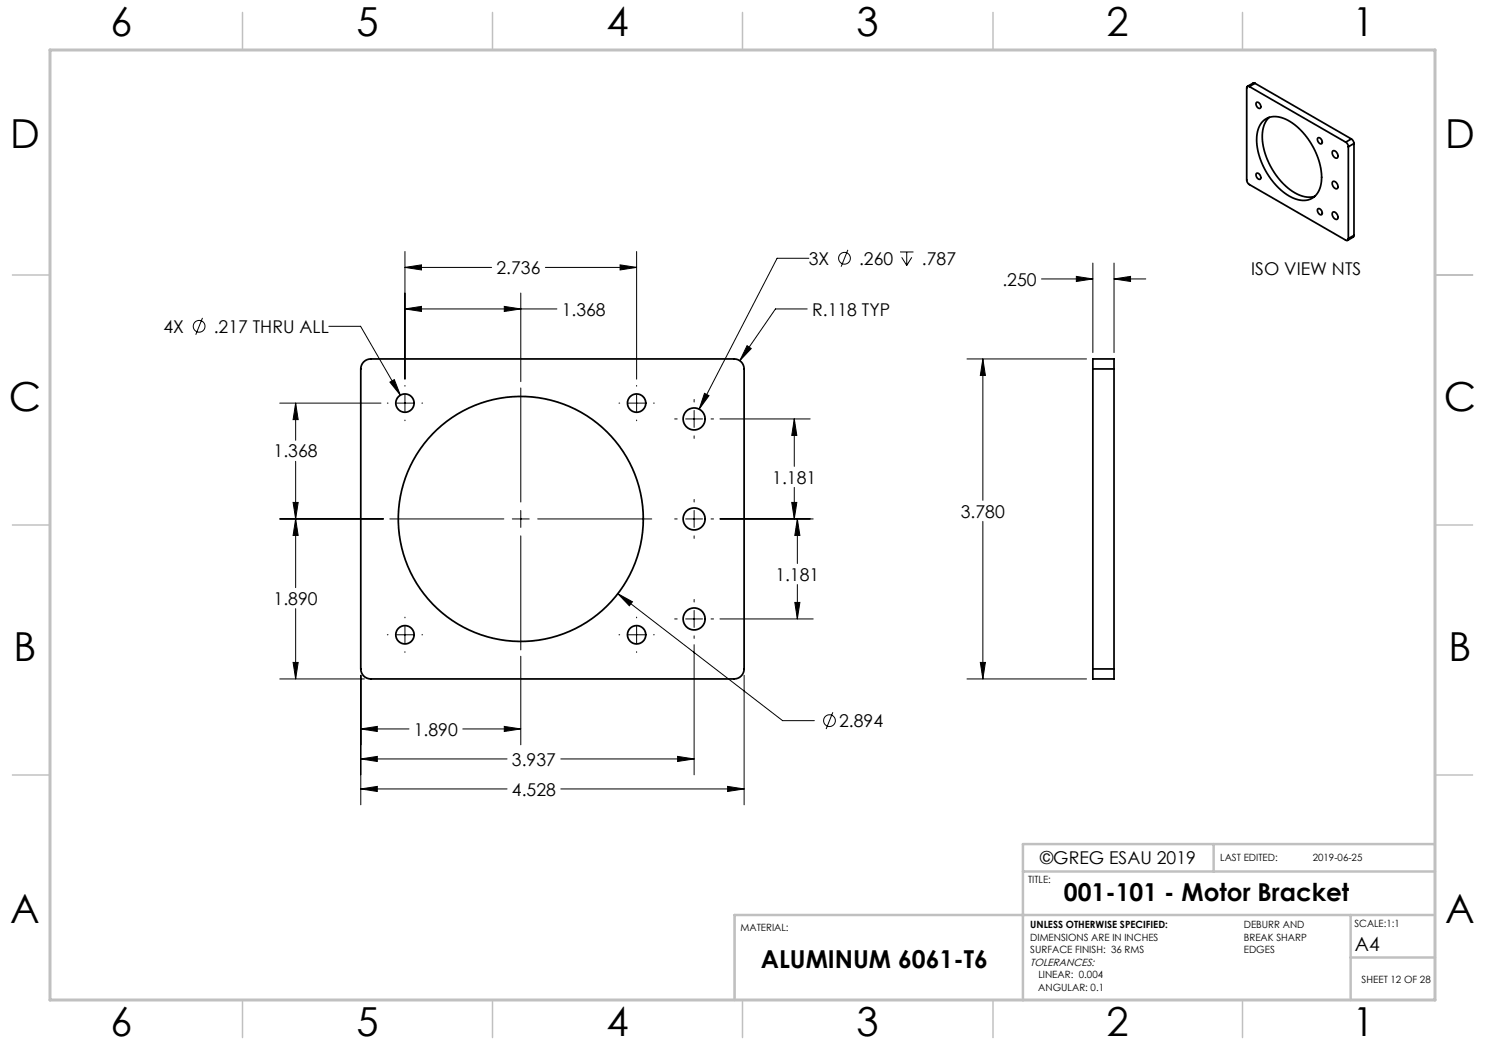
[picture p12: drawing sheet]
<svg xmlns="http://www.w3.org/2000/svg" width="297mm" height="210mm" viewBox="0 0 297 210" stroke-linecap="round" stroke-linejoin="round" font-family="sans-serif">
<g fill="none" stroke="#000" stroke-width=".2">
<path d="M81 53.5l3.3-.5v1zM81 50.3v25.5M81 53.5h17.3M104.2 58.6v17.7M109.1 53.5h18.2M124 53l3.3 .5-3.3 .5zM127.3 50.3v25.5M161.8 51.7h-6.4l-15.6 30.1M169.6 50l-1.4 3.3M180 50.4h2.7M180.3 51.5l1 1.6M181.3 50.4v2.7"/>
<path d="M182.4 51.5l-1.1 1.6M208.3 55.8h10.3M215.3 55.3l3.3 .5-3.3 .5zM218.6 52.6v17.9M222.8 55.8l3.3-.5v1zM222.8 52.6v17.9M222.8 55.8h6.4M40.5 63.6l-1.3 3.3M65.8 65.3h6.3l8 13.7M78 76.4l.9-.5 1.2 3.1zM81 61.8l3.3-.5v1zM81 61.8h30.4"/>
<path d="M81 77.1v.1M81 78.9v3.4M100.9 61.3l3.3 .5-3.3 .5zM104.2 77.6v22.8M127.3 77.1v.1M127.3 78.9v3.4M138.8 79.9v.5M140.9 78.7l.9 .4-2 2.7zM149.4 69.1l.9 .6-2.3 2.4zM161.4 61.8h-6.3l-7.1 10.3M193.4 71.8h23.9M196.6 71.8l.5 3.3h-1z"/>
<path d="M196.6 71.8v28.3M56 80.6h20.2M59.1 80.6l.5 3.3h-1zM59.1 80.6v7.5M59.1 92.3v25.2M77.5 80.6h.1M79.3 80.6h3.4M81 84v.1M84.4 80.6h.1M123.8 80.6h.1M125.6 80.6h3.4M127.3 84v.1"/>
<path d="M130.7 80.6h.2M134.9 83.8h.5M137.1 83.8h3.4M138.8 82.1v3.4M138.8 87.2v.5M138.8 99.9v.5M142.2 83.8h.5M144 83.8h18M158.9 83.8l.5 3.3h-1.1zM158.9 83.8v9.5M158.9 97.5v6.3M56 103.8h20.7"/>
<path d="M58.6 100.5h1l-.5 3.3zM59.1 103.8l.5 3.3h-1zM78 103.8h22.8M102.5 103.8h3.4M104.2 102.1v3.4M104.2 107.2v22.8M107.5 103.8h22.9M123.6 118.7l2.9 1.7-.6 .8zM123.6 118.7l32.9 25.4h6.4M134.9 103.8h.5M137.1 103.8h3.4M138.8 102.1v3.4"/>
<path d="M138.8 107.2v.5M138.8 119.9v.5M142.2 103.8h.5M144 103.8h18.6M158.3 100.5h1.1l-.5 3.3zM159.5 103.8l.5 3.3h-1zM159.5 103.8v8.9M159.5 116.9v6.9M196.6 104.3v31.5M56 135.8h16.9M58.6 132.5h1l-.5 3.3zM59.1 121.7v14.1"/>
<path d="M72.2 135.1v25.9M77.5 127h.1M79.3 127h3.4M81 123.4v.2M81 125.3v3.3M81 130.3v.2M84.4 127h.1M104.2 131.3v17.7M123.8 127h.1M125.6 127h3.4M127.3 123.4v.2M127.3 125.3v3.3"/>
<path d="M127.3 130.3v.2M130.7 127h.2M134.9 123.8h.5M137.1 123.8h3.4M138.8 129v26M138.8 122.1v3.4M138.8 127.2v.5M142.2 123.8h.5M144 123.8h18.6M148.8 135.1v25.9M159 120.5h1l-.5 3.3zM193.4 135.8h23.9"/>
<path d="M196.1 132.5h1l-.5 3.3zM72.2 157.8l3.3-.5v1zM72.2 145.8l3.3-.5v1zM72.2 151.8l3.3-.5v1zM72.2 157.8h29.2M72.2 145.8h9.6M72.2 151.8h29.2M92.5 145.8h11.7M100.9 145.3l3.3 .5-3.3 .5zM112.2 157.8h36.6M112.2 151.8h26.6M135.5 151.3l3.3 .5-3.3 .5z"/>
<path d="M145.5 157.3l3.3 .5-3.3 .5zM166.6 142.4l-1.4 3.4"/>
<circle cx="168.9" cy="51.7" r="1.18"/>
<circle cx="39.8" cy="65.3" r="1.18"/>
<circle cx="165.9" cy="144.1" r="1.18"/>
</g>
<path d="M287 55h7.5M287 144.8v55.2h-187.2" fill="none" stroke="#c0c0c0" stroke-width=".35"/>
<path d="M204.6 174.3h82.4M242.7 168.8v5.5M287 168.8h-82.4v31.3M270.1 183v17M270.1 191.5h16.9M287 183h-140.1v17" fill="none" stroke="#c0c0c0" stroke-width=".5"/>
<g fill="none" stroke="#c0c0c0" stroke-width=".3">
<path d="M48.5 2.5v7.5M98.5 2.5v7.5M148.5 2.5v7.5M198.6 2.5v7.5M248.5 2.5v7.5M2.5 55h7.5M287 55h7.5M2.5 105h7.5M287 105h7.5M2.5 155h7.5M287 155h7.5M48.5 200v7.5"/>
<path d="M98.5 200v7.5M148.5 200v7.5M198.6 200v7.5M248.5 200v7.5"/>
</g>
<path d="M10 10h277v190h-277z" fill="none" stroke="#c0c0c0" stroke-width=".6"/>
<path d="M123.6 118.7l2.3 2.5 .6-.8zM72.2 157.8l3.3-.5v1zM145.5 157.3l3.3 .5-3.3 .5zM78 76.4l2.1 2.6-1.2-3.1zM140.9 78.7l-1.1 3.1 2-2.7zM59.1 80.6l.5 3.3h-1zM58.6 100.5h1l-.5 3.3zM81 61.8l3.3-.5v1zM100.9 61.3l3.3 .5-3.3 .5zM124 53l3.3 .5-3.3 .5zM81 53.5l3.3-.5v1zM158.9 83.8l.5 3.3h-1.1zM158.3 100.5h1.1l-.5 3.3zM159.5 103.8l.5 3.3h-1zM159 120.5h1l-.5 3.3zM100.9 145.3l3.3 .5-3.3 .5zM72.2 145.8l3.3-.5v1zM59.1 103.8l.5 3.3h-1zM58.6 132.5h1l-.5 3.3zM72.2 151.8l3.3-.5v1zM135.5 151.3l3.3 .5-3.3 .5zM149.4 69.1l-1.4 3 2.3-2.4zM196.6 71.8l.5 3.3h-1zM196.1 132.5h1l-.5 3.3zM215.3 55.3l3.3 .5-3.3 .5zM222.8 55.8l3.3-.5v1z" fill="#000"/>
<g fill="none" stroke="#000" stroke-width=".35">
<path d="M249.9 17.3a.32 .32 0 0 0-.4 0 .32 .32 0 0 0-.2 .3v18.4l.2 .5 .4 .4 19.2 11.1a.32 .32 0 0 0 .4 .1 .32 .32 0 0 0 .2-.4M249.9 17.3l19.2 11.1M251 16.7l-.4-.1-1.1 .7M251 16.7l-1.1 .6M251 16.7l19.3 11.1M251.3 20.5a.72 .72 0 0 1 .7 .4 .72 .72 0 0 1 0 .8l-.4-.1-.3-.3-.1-.4zM251.3 34.7a.72 .72 0 0 1 .7 .3 .72 .72 0 0 1 0 .9l-.3-.1-.4-.4-.1-.3zM252.5 24.3a4.1 4.1 0 0 1 5.2-.1 14 14 0 0 1 6.5 12.4 3.7 3.7 0 0 1-5.4 3.1 13.7 13.7 0 0 1-7.4-13.1 4.5 4.5 0 0 1 1.1-2.3zM253.8 23.5a6 6 0 0 0-1.2 5.7 14 14 0 0 0 7.3 9.8 4.5 4.5 0 0 0 3 .3M263.6 27.6a.72 .72 0 0 1 .7 .4 .72 .72 0 0 1-.1 .8l-.2-.1-.4-.3-.1-.4zM266.5 36.3a.89 .89 0 0 1 .9 .5 .89 .89 0 0 1 0 .9 1.02 1.02 0 0 1-.9-1.4zM266.5 30.2a.89 .89 0 0 1 .9 .4 .89 .89 0 0 1 0 1 1.02 1.02 0 0 1-.9-1.4z"/>
<path d="M269.1 28.4l.4 .4 .2 .6M269.7 29.4v18.3M270.3 27.8l.3 .4 .2 .5M270.3 27.8l-1.2 .6M270.8 28.7l-1.1 .7M270.8 28.7v18.4M263.6 41.8a.72 .72 0 0 1 .7 .3 .72 .72 0 0 1-.1 .9l-.2-.1-.4-.4-.1-.3zM266.5 42.5a.89 .89 0 0 1 .9 .4 .89 .89 0 0 1 0 1 1.02 1.02 0 0 1-.9-1.4zM270.8 47.1l-.2 .3-1.1 .7M270.8 47.1l-1.1 .6M72.7 72.4a2 2 0 0 1 1.5-.6h72.6a2 2 0 0 1 2 2v60a2 2 0 0 1-2 2h-72.6a2 2 0 0 1-2-2v-60a2 2 0 0 1 .5-1.4zM218.6 73.8v-2h4.2v2"/>
<path d="M218.6 73.8h4.2M218.6 73.8v60M222.8 73.8v60M218.6 133.8v2h4.2v-2M218.6 133.8h4.2"/>
<circle cx="81" cy="80.6" r="1.83"/>
<circle cx="127.3" cy="80.6" r="1.83"/>
<circle cx="138.8" cy="83.8" r="2.2"/>
<circle cx="104.2" cy="103.8" r="24.5"/>
<circle cx="138.8" cy="103.8" r="2.2"/>
<circle cx="81" cy="127" r="1.83"/>
<circle cx="127.3" cy="127" r="1.83"/>
<circle cx="138.8" cy="123.8" r="2.2"/>
</g>
<g font-size="8">
<text x="22.1" y="7.1">6</text>
<text x="71.3" y="7.1">5</text>
<text x="121.3" y="7.1">4</text>
<text x="171.3" y="7.1">3</text>
<text x="221.3" y="7.1">2</text>
<text x="270.5" y="7.1">1</text>
<text x="2" y="29.6">D</text>
<text x="289" y="29.6">D</text>
<text x="1.8" y="82.1">C</text>
<text x="288.8" y="82.1">C</text>
<text x="2.7" y="132.1">B</text>
<text x="289.7" y="132.1">B</text>
<text x="2" y="184.6">A</text>
<text x="289" y="184.6">A</text>
<text x="22.1" y="207.1">6</text>
<text x="71.3" y="207.1">5</text>
<text x="121.3" y="207.1">4</text>
<text x="171.3" y="207.1">3</text>
<text x="221.3" y="207.1">2</text>
<text x="270.5" y="207.1">1</text>
</g>
<g font-size="4.9">
<text x="212.8" y="180.2">001-101 - Motor Bracket</text>
<text x="152.2" y="193.6">ALUMINUM 6061-T6</text>
</g>
<text font-size="3.9" x="271" y="190.2">A4</text>
<g font-size="3.5">
<text x="161.8" y="53">3X</text>
<text x="171.8" y="53">.260</text>
<text x="184.4" y="53">.787</text>
<text x="99.3" y="54.8">2.736</text>
<text x="200.5" y="57.1">.250</text>
<text x="250.3" y="54.9">ISO VIEW NTS</text>
<text x="112.4" y="63.1">1.368</text>
<text x="162.4" y="63.1">R.118 TYP</text>
<text x="32.7" y="66.6">4X</text>
<text x="42.7" y="66.6">.217 THRU ALL</text>
<text x="54.7" y="91.5">1.368</text>
<text x="154.5" y="96.7">1.181</text>
<text x="192.2" y="103.5">3.780</text>
<text x="155.1" y="116.1">1.181</text>
<text x="54.7" y="121">1.890</text>
<text x="82.8" y="147.1">1.890</text>
<text x="167.8" y="145.5">2.894</text>
<text x="102.4" y="153.1">3.937</text>
<text x="102.4" y="159.1">4.528</text>
<text x="208" y="172.9">©GREG ESAU 2019</text>
</g>
<text font-size="2.1" x="206" y="193.2">TOLERANCES:</text>
<g font-size="2">
<text x="244" y="172.1">LAST EDITED:</text>
<text x="262.6" y="172.1">2019-06-25</text>
<text x="205.6" y="176.6">TITLE:</text>
<text x="206" y="185.7">UNLESS OTHERWISE SPECIFIED:</text>
<text x="248.8" y="185.6">DEBURR AND</text>
<text x="270.9" y="185.4">SCALE:1:1</text>
<text x="148.1" y="186.1">MATERIAL:</text>
<text x="206" y="188.2">DIMENSIONS ARE IN INCHES</text>
<text x="206" y="190.7">SURFACE FINISH: 36 RMS</text>
<text x="248.8" y="188.1">BREAK SHARP</text>
<text x="248.8" y="190.6">EDGES</text>
<text x="207.7" y="195.7">LINEAR: 0.004</text>
<text x="272.3" y="196.6">SHEET 12 OF 28</text>
<text x="207.7" y="198.2">ANGULAR: 0.1</text>
</g>
</svg>
